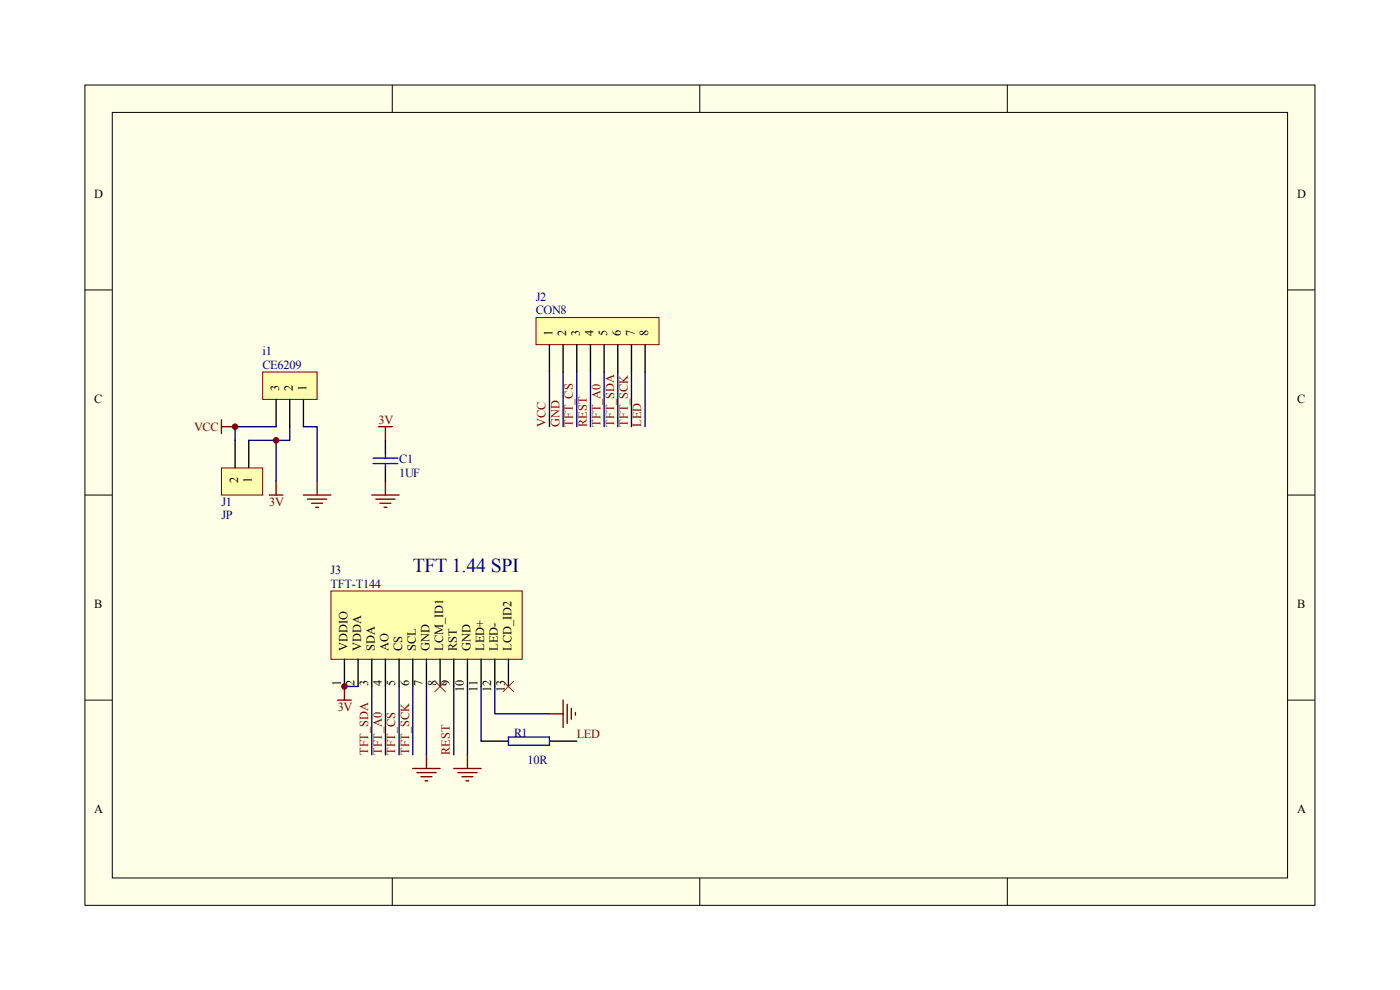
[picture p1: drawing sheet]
<svg xmlns="http://www.w3.org/2000/svg" width="420mm" height="297mm" viewBox="0 0 420 297" stroke-linecap="round" stroke-linejoin="round" font-family="sans-serif">
<path d="M25.5 25.5h369.1v246.1h-369.1z" fill="#ffffe8"/>
<g fill="none" stroke="#000" stroke-width=".3">
<path d="M25.5 25.5h369.1v246.1h-369.1zM33.7 33.7h352.7v229.7h-352.7zM117.7 25.5v8.2M210 25.5v8.2M302.3 25.5v8.2M25.4 87h8.2M386.4 87h8.2M25.4 148.5h8.2M386.4 148.5h8.2M25.4 210.1h8.2M386.4 210.1h8.2M117.7 263.4v8.2"/>
<path d="M210 263.4v8.2M302.3 263.4v8.2"/>
</g>
<g fill="none" stroke="#800000" stroke-width=".41">
<path d="M101.3 210.1h4.1M103.4 206v4.1M164.9 214.2h4.1M169 210.1v8.2M170.2 211.3v5.7M171.5 212.5v3.3M172.7 213.8v.8M123.9 230.6h8.2M125.1 231.8h5.8M126.3 233h3.3M127.6 234.3h.8M128 226.5v4.1"/>
<path d="M136.2 230.6h8.2M137.4 231.8h5.8M138.6 233h3.3M139.9 234.3h.8M140.3 226.5v4.1"/>
</g>
<g fill="none" stroke="#000080" stroke-width=".41">
<path d="M164.9 111.6v16.4M169 111.6v16.4M173.1 111.6v16.4M177.2 111.6v16.4M181.3 111.6v16.4M185.4 111.6v16.4M189.5 111.6v16.4M193.6 111.6v16.4M115.7 206v20.5M119.8 206v20.5M123.9 206v20.5M128 206v20.5"/>
<path d="M136.2 206v20.5M140.3 206v20.5M144.4 206v16.4"/>
</g>
<path d="M161 95.4h36.8v8h-36.8z" fill="#ffffb0"/>
<path d="M160.9 95.3h36.9v8.1h-36.9z" fill="none" stroke="#800000" stroke-width=".3"/>
<path d="M164.9 103.4v8.2M169 103.4v8.2M173.1 103.4v8.2M177.2 103.4v8.2M181.3 103.4v8.2M185.4 103.4v8.2M189.5 103.4v8.2M193.6 103.4v8.2" fill="none" stroke="#000" stroke-width=".41"/>
<path d="M78.9 111.7h16.3v8.1h-16.3z" fill="#ffffb0"/>
<path d="M78.8 111.6h16.4v8.2h-16.4z" fill="none" stroke="#800000" stroke-width=".3"/>
<path d="M82.9 119.8v8.2M87 119.8v8.2M91.1 119.8v8.2" fill="none" stroke="#000" stroke-width=".41"/>
<path d="M66.5 126v4.1M66.5 128h4.1M80.8 148.5h4.1M82.9 144.4v4.1M91.1 148.5h8.2M92.3 149.8h5.7M93.5 151h3.3M94.8 152.2h.8M95.2 144.4v4.1" fill="none" stroke="#800000" stroke-width=".41"/>
<path d="M91.1 128h4.1v16.4" fill="none" stroke="#000080" stroke-width=".41"/>
<path d="M66.5 140.5h12.3v8h-12.3z" fill="#ffffb0"/>
<path d="M66.5 140.4h12.3v8.1h-12.3z" fill="none" stroke="#800000" stroke-width=".3"/>
<path d="M70.6 132.1v8.2M74.7 132.1v8.2" fill="none" stroke="#000" stroke-width=".41"/>
<path d="M82.9 128h-12.3v4.1M82.9 132.1v12.3M87 128v4.1h-12.3" fill="none" stroke="#000080" stroke-width=".41"/>
<g fill="#800000" stroke="#800000" stroke-width=".3">
<circle cx="70.6" cy="128" r=".82"/>
<circle cx="82.9" cy="132.1" r=".82"/>
</g>
<path d="M99.4 177.4h57.3v20.4h-57.3z" fill="#ffffb0"/>
<path d="M99.3 177.3h57.4v20.5h-57.4z" fill="none" stroke="#800000" stroke-width=".3"/>
<g fill="none" stroke="#000" stroke-width=".41">
<path d="M115.7 132.1v4.1M115.7 140.3v4.1M103.4 197.8v8.2M107.5 197.8v8.2M111.6 197.8v8.2M115.7 197.8v8.2M119.8 197.8v8.2M123.9 197.8v8.2M128 197.8v8.2M132.1 197.8v8.2M136.2 197.8v8.2M140.3 197.8v8.2"/>
<path d="M144.4 197.8v8.2M148.5 197.8v8.2M152.6 197.8v8.2M144.4 222.4h8.2M164.9 222.4h8.2"/>
</g>
<path d="M103.4 206h4.1M111.6 206v20.5M148.5 206v8.2h16.4" fill="none" stroke="#000080" stroke-width=".41"/>
<circle cx="103.4" cy="206" r=".82" fill="#800000" stroke="#800000" stroke-width=".3"/>
<path d="M130.4 204.3l3.3 3.3M133.7 204.3l-3.3 3.3M151 204.3l3.2 3.3M154.2 204.3l-3.2 3.3" fill="none" stroke="#f00" stroke-width=".3"/>
<path d="M112 137.5h7.4M112 139.1h7.4M115.7 136.2v1.3M115.7 139.1v1.2M152.6 221.1h12.3v2.5h-12.3z" fill="none" stroke="#00f" stroke-width=".41"/>
<path d="M113.6 128h4.1M115.7 128v4.1M111.6 148.5h8.2M112.8 149.8h5.7M114 151h3.3M115.3 152.2h.8M115.7 144.4v4.1" fill="none" stroke="#800000" stroke-width=".41"/>
<text font-size="5.9" fill="#000080" x="123.9" y="171.7">TFT 1.44 SPI</text>
<g font-size="3.7">
<text x="28.3" y="59.5">D</text>
<text x="389.3" y="59.5">D</text>
<text x="165.9" y="101" transform="rotate(-90 165.9 101)">1</text>
<text x="169.9" y="101" transform="rotate(-90 169.9 101)">2</text>
<text x="174" y="101" transform="rotate(-90 174 101)">3</text>
<text x="178.1" y="101" transform="rotate(-90 178.1 101)">4</text>
<text x="182.2" y="101" transform="rotate(-90 182.2 101)">5</text>
<text x="186.4" y="101" transform="rotate(-90 186.4 101)">6</text>
<text x="190.4" y="101" transform="rotate(-90 190.4 101)">7</text>
<text x="194.6" y="101" transform="rotate(-90 194.6 101)">8</text>
<text x="83.8" y="117.4" transform="rotate(-90 83.8 117.4)">3</text>
<text x="87.9" y="117.4" transform="rotate(-90 87.9 117.4)">2</text>
<text x="91.9" y="117.4" transform="rotate(-90 91.9 117.4)">1</text>
<text x="28.3" y="121">C</text>
<text x="389.3" y="121">C</text>
<text x="71.5" y="144.8" transform="rotate(-90 71.5 144.8)">2</text>
<text x="75.6" y="144.8" transform="rotate(-90 75.6 144.8)">1</text>
<text x="28.3" y="182.5">B</text>
<text x="389.3" y="182.5">B</text>
<text x="104.3" y="195.3" transform="rotate(-90 104.3 195.3)">VDDIO</text>
<text x="108.4" y="195.3" transform="rotate(-90 108.4 195.3)">VDDA</text>
<text x="112.5" y="195.3" transform="rotate(-90 112.5 195.3)">SDA</text>
<text x="116.6" y="195.3" transform="rotate(-90 116.6 195.3)">AO</text>
<text x="120.7" y="195.3" transform="rotate(-90 120.7 195.3)">CS</text>
<text x="124.8" y="195.3" transform="rotate(-90 124.8 195.3)">SCL</text>
<text x="128.9" y="195.3" transform="rotate(-90 128.9 195.3)">GND</text>
<text x="133" y="195.3" transform="rotate(-90 133 195.3)">LCM_ID1</text>
<text x="137.1" y="195.3" transform="rotate(-90 137.1 195.3)">RST</text>
<text x="141.2" y="195.3" transform="rotate(-90 141.2 195.3)">GND</text>
<text x="145.3" y="195.3" transform="rotate(-90 145.3 195.3)">LED+</text>
<text x="149.4" y="195.3" transform="rotate(-90 149.4 195.3)">LED-</text>
<text x="153.5" y="195.3" transform="rotate(-90 153.5 195.3)">LCD_ID2</text>
<text x="102.3" y="205.9" transform="rotate(-90 102.3 205.9)">1</text>
<text x="106.3" y="205.9" transform="rotate(-90 106.3 205.9)">2</text>
<text x="110.5" y="205.9" transform="rotate(-90 110.5 205.9)">3</text>
<text x="114.6" y="205.9" transform="rotate(-90 114.6 205.9)">4</text>
<text x="118.6" y="205.9" transform="rotate(-90 118.6 205.9)">5</text>
<text x="122.8" y="205.9" transform="rotate(-90 122.8 205.9)">6</text>
<text x="126.8" y="205.9" transform="rotate(-90 126.8 205.9)">7</text>
<text x="131" y="205.9" transform="rotate(-90 131 205.9)">8</text>
<text x="135" y="205.9" transform="rotate(-90 135 205.9)">9</text>
<text x="139.2" y="207.6" transform="rotate(-90 139.2 207.6)">10</text>
<text x="143.3" y="207.6" transform="rotate(-90 143.3 207.6)">11</text>
<text x="147.4" y="207.6" transform="rotate(-90 147.4 207.6)">12</text>
<text x="151.5" y="207.6" transform="rotate(-90 151.5 207.6)">13</text>
<text x="28.3" y="244">A</text>
<text x="389.3" y="244">A</text>
</g>
<g font-size="3.7" fill="#000080">
<text x="160.8" y="90.2">J2</text>
<text x="160.8" y="94.3">CON8</text>
<text x="78.7" y="106.6">i1</text>
<text x="78.7" y="110.7">CE6209</text>
<text x="119.8" y="139.1">C1</text>
<text x="119.8" y="143.1">1UF</text>
<text x="66.5" y="151.8">J1</text>
<text x="66.5" y="155.8">JP</text>
<text x="99.2" y="172.2">J3</text>
<text x="99.2" y="176.4">TFT-T144</text>
<text x="154.3" y="221.1">R1</text>
<text x="158.3" y="229.3">10R</text>
</g>
<g font-size="3.7" fill="#800000">
<text x="58.3" y="129.2">VCC</text>
<text x="113.6" y="127.1">3V</text>
<text x="163.7" y="128" transform="rotate(-90 163.7 128)">VCC</text>
<text x="167.9" y="128" transform="rotate(-90 167.9 128)">GND</text>
<text x="172" y="128" transform="rotate(-90 172 128)">TFT_CS</text>
<text x="176.1" y="128" transform="rotate(-90 176.1 128)">REST</text>
<text x="180.2" y="128" transform="rotate(-90 180.2 128)">TFT_A0</text>
<text x="184.3" y="128" transform="rotate(-90 184.3 128)">TFT_SDA</text>
<text x="188.4" y="128" transform="rotate(-90 188.4 128)">TFT_SCK</text>
<text x="192.4" y="128" transform="rotate(-90 192.4 128)">LED</text>
<text x="80.8" y="151.8">3V</text>
<text x="101.3" y="213.3">3V</text>
<text x="173.1" y="221.5">LED</text>
<text x="110.5" y="226.5" transform="rotate(-90 110.5 226.5)">TFT_SDA</text>
<text x="114.6" y="226.5" transform="rotate(-90 114.6 226.5)">TFT_A0</text>
<text x="118.6" y="226.5" transform="rotate(-90 118.6 226.5)">TFT_CS</text>
<text x="122.8" y="226.5" transform="rotate(-90 122.8 226.5)">TFT_SCK</text>
<text x="135" y="226.5" transform="rotate(-90 135 226.5)">REST</text>
</g>
</svg>
